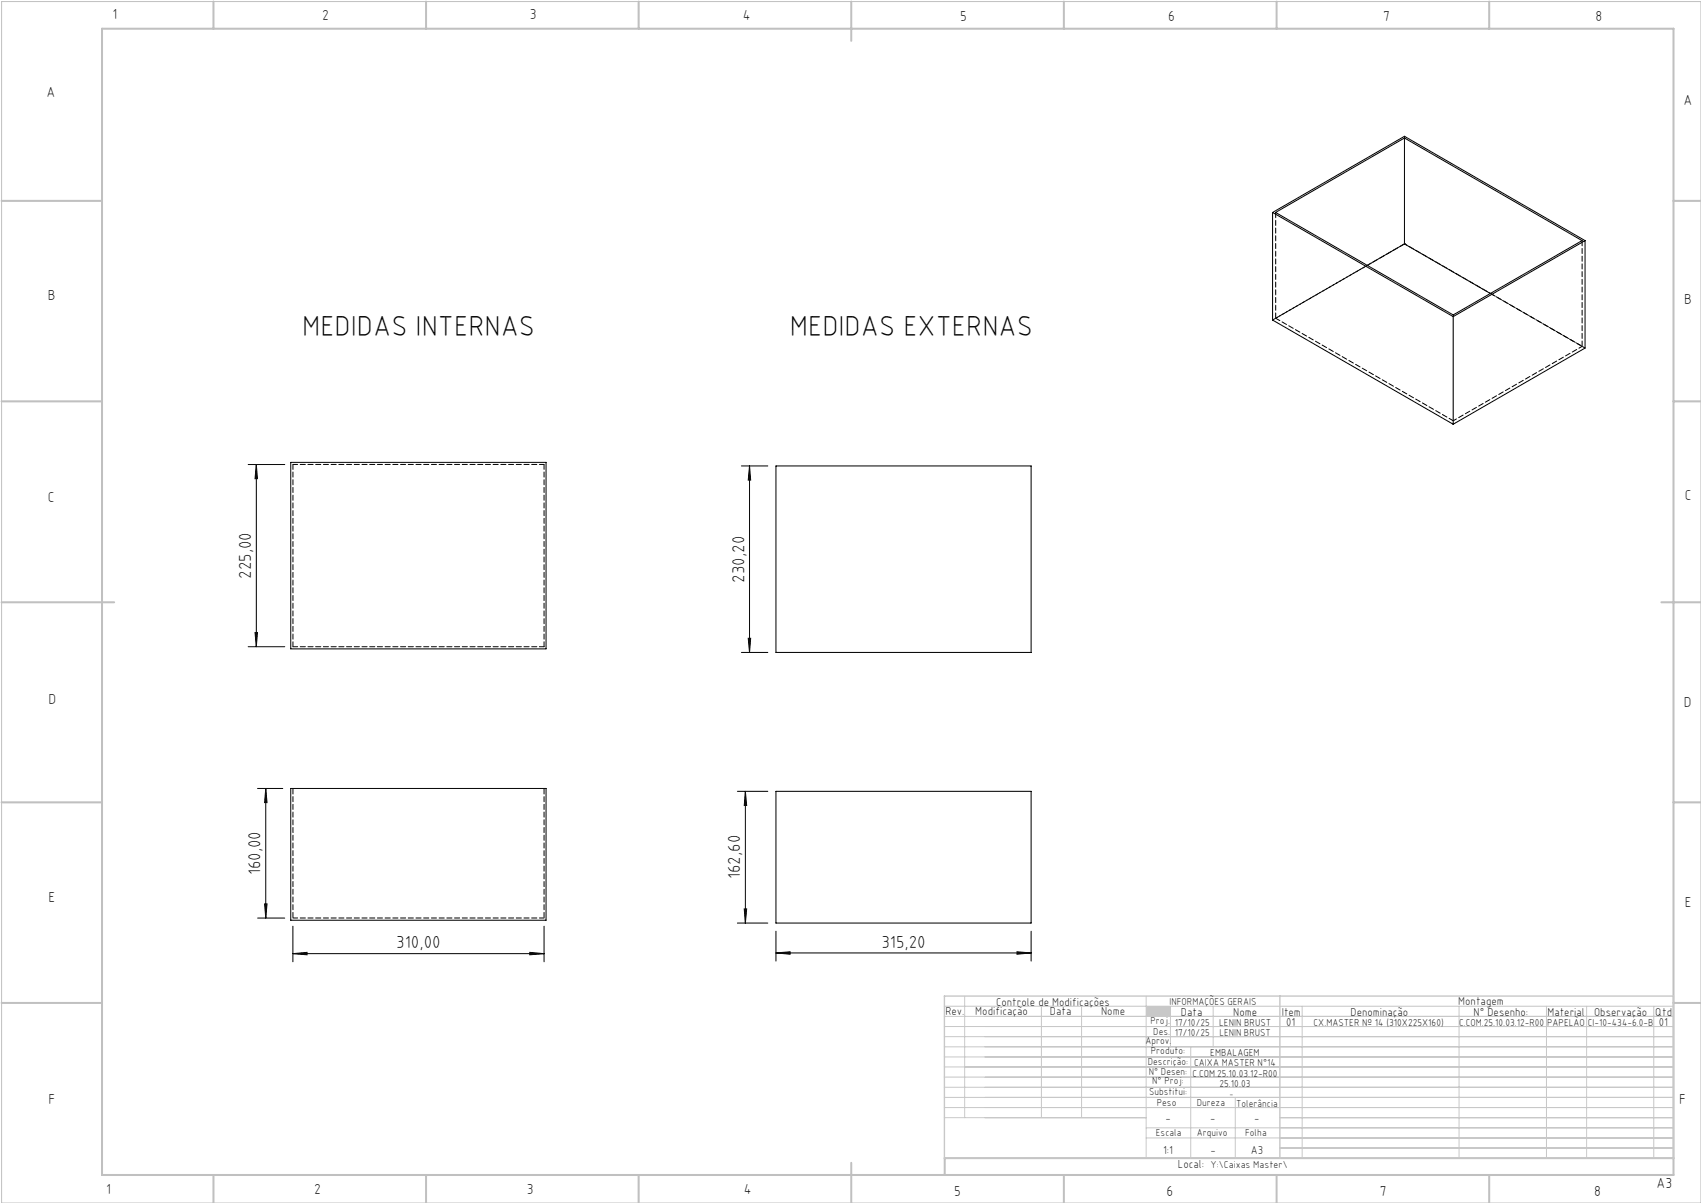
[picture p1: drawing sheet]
<svg xmlns="http://www.w3.org/2000/svg" width="420mm" height="297mm" viewBox="0 0 420 297" stroke-linecap="round" stroke-linejoin="round" font-family="sans-serif">
<path d="M.4 .4h419.6v296.6h-419.6z" fill="none" stroke="#c0c0c0" stroke-width=".25"/>
<g fill="none" stroke="#c0c0c0" stroke-width=".5">
<path d="M25.2 7.1h388v283h-388zM52.7 .4v6.7M105.2 .4v6.7M157.7 .4v6.7M210.2 .4v9.7M262.7 .4v6.7M315.2 .4v6.7M367.7 .4v6.7M.4 49.6h24.8M413.2 49.6h6.8M.4 99.1h24.8M413.2 99.1h6.8"/>
<path d="M.4 148.7h27.8M410.2 148.7h9.8M.4 198.1h24.8M413.2 198.1h6.8M.4 247.6h24.8M413.2 247.6h6.8M52.7 290.1v6.9M105.2 290.1v6.9M157.7 290.1v6.9M210.2 287.1v9.9M262.7 290.1v6.9M315.2 290.1v6.9"/>
<path d="M367.7 290.1v6.9M413.2 285.9h-179.9v4.2"/>
</g>
<g fill="none" stroke="#c3c8d2" stroke-width=".25">
<path d="M233.2 250.9h180M233.2 248.4h180M233.2 253.4h180M233.2 255.9h180M233.2 258.4h180M238.2 245.9v30M257.1 248.4v27.5M267.1 248.4v27.5M283 245.9v40M289 248.4v10M294 258.4v27.5M299.5 248.4v10"/>
<path d="M321.5 248.4v37.5M360.3 248.4v37.5M381.8 248.4v37.5M391.8 248.4v37.5M408.3 248.4v37.5M233.2 260.9h180M233.2 263.4h180M233.2 265.9h180M233.2 268.4h180M233.2 270.9h180M233.2 273.4h180M233.2 275.9h49.8"/>
<path d="M283 278.4h130.2M305 270.9v15M316 275.9h97.2M283 280.9h130.2M316 283.4h97.2"/>
</g>
<path d="M233.2 245.9h180v40h-180zM316 245.9v40" fill="none" stroke="#c3c8d2" stroke-width=".35"/>
<path d="M283 248.4h6v2.5h-6z" fill-rule="evenodd" fill="#c3c8d2"/>
<g fill="none" stroke="#000" stroke-width=".25">
<path d="M346.8 34.1v26.1M314.2 52.5v26.5l44.6 25.7M314.2 52.5l44.6 25.7M314.2 52.5l32.6-18.8 44.6 25.7M315 52.5l31.8-18.4 43.8 25.3-31.8 18.3zM391.4 59.4l-32.6 18.8M391.4 59.4v26.5l-32.6 18.8M346.8 60.2l21.2 12.3M346.8 60.2l-9.2 5.3M358.8 78.2v26.5M61.3 114.7h9M63.3 114.7l.3 3.5h-.6z"/>
<path d="M63.3 114.7v45M71.8 114.2h63v46h-63zM183.1 115h6.5M185.1 115v46.1M185.1 115l.2 3.5h-.6zM191.6 115h63v46.1h-63zM61.3 159.7h9M63 156.2h.6l-.3 3.5zM184.7 157.6h.6l-.2 3.5zM183.1 161.1h6.5M63.6 194.7h6.2M65.6 194.7v32"/>
<path d="M65.6 194.7l.3 3.5h-.6zM71.8 194.7h63v32.5h-63zM182.1 195.4h7.5M184 195.4v32.5M184 195.4l.4 3.5h-.6zM191.6 195.4h63v32.5h-63zM63.6 226.7h6.7M65.3 223.2h.6l-.3 3.5zM72.3 235.4l3.5-.3v.6zM72.3 228.7v8.8M72.3 235.4h62M130.8 235.1l3.5 .3-3.5 .3z"/>
<path d="M134.3 228.7v8.8M182.1 227.9h7.5M183.8 224.4h.6l-.4 3.5zM191.6 235.3l3.5-.3v.6zM191.6 229.9v7.4M191.6 235.3h63M251.1 235l3.5 .3-3.5 .3zM254.6 229.9v7.4"/>
</g>
<g fill="#000">
<path d="M63 156.2h.6l-.3 3.5zM63.3 114.7l.3 3.5h-.6zM184.7 157.6h.6l-.2 3.5zM185.1 115l.2 3.5h-.6z"/>
<path d="M65.6 194.7l.3 3.5h-.6zM65.3 223.2h.6l-.3 3.5zM184 195.4l.4 3.5h-.6zM183.8 224.4h.6l-.4 3.5z"/>
<path d="M72.3 235.4l3.5-.3v.6zM130.8 235.1l3.5 .3-3.5 .3zM191.6 235.3l3.5-.3v.6zM251.1 235l3.5 .3-3.5 .3z"/>
</g>
<path d="M346.8 60.2l-32.5 18.8M72.3 194.6v32M134.3 194.6v32" fill="none" stroke="#000" stroke-width=".25" stroke-dasharray="1.3 .6" stroke-dashoffset="-.1"/>
<path d="M315 78.6l43.8 25.3M72.3 114.7h62M134.3 159.7h-62M72.3 226.6h62" fill="none" stroke="#000" stroke-width=".25" stroke-dasharray="1.3 .6" stroke-dashoffset=".1"/>
<path d="M346.8 33.6v.5M315 52.4v26.2M390.6 59.4v26.1M337.6 65.5l-22.6 13.1M346.8 60.2h.1M358.8 77.7v.5M390.6 85.5l-22.6-13.1M134.3 114.7v45M72.3 159.7v-45" fill="none" stroke="#000" stroke-width=".25" stroke-dasharray="1.3 .6"/>
<path d="M358.8 103.9l31.8-18.4" fill="none" stroke="#000" stroke-width=".25" stroke-dasharray="1.3 .6" stroke-dashoffset=".4"/>
<path d="M391.4 85.9l-44.6-25.7" fill="none" stroke="#000" stroke-width=".25" stroke-dasharray="1.3 .6" stroke-dashoffset=".6"/>
<g font-size="7.1">
<text x="74.6" y="82.9">MEDIDAS INTERNAS</text>
<text x="195" y="82.9">MEDIDAS EXTERNAS</text>
</g>
<g font-size="4.3">
<text x="62" y="142.9" transform="rotate(-90 62 142.9)">225,00</text>
<text x="183.8" y="143.8" transform="rotate(-90 183.8 143.8)">230,20</text>
<text x="64.3" y="216.1" transform="rotate(-90 64.3 216.1)">160,00</text>
<text x="182.8" y="217.1" transform="rotate(-90 182.8 217.1)">162,60</text>
<text x="217.6" y="234">315,20</text>
<text x="97.9" y="234.1">310,00</text>
</g>
<g font-size="3.6">
<text x="27.8" y="4.8">1</text>
<text x="79.5" y="4.9">2</text>
<text x="130.8" y="4.8">3</text>
<text x="183.4" y="4.9">4</text>
<text x="237.1" y="5.1">5</text>
<text x="288.4" y="5.2">6</text>
<text x="341.5" y="5.1">7</text>
<text x="394" y="5.2">8</text>
<text x="11.5" y="24">A</text>
<text x="415.7" y="25.8">A</text>
<text x="11.8" y="74.1">B</text>
<text x="415.8" y="75.1">B</text>
<text x="11.8" y="124">C</text>
<text x="416" y="123.5">C</text>
<text x="12" y="173.7">D</text>
<text x="415.8" y="174.7">D</text>
<text x="12" y="222.6">E</text>
<text x="416" y="223.9">E</text>
<text x="12" y="272.6">F</text>
<text x="414.6" y="272.6">F</text>
<text x="409" y="293.3">A3</text>
<text x="26.2" y="294.8">1</text>
<text x="77.6" y="294.8">2</text>
<text x="130.1" y="294.8">3</text>
<text x="183.7" y="294.7">4</text>
<text x="235.6" y="295.2">5</text>
<text x="288" y="295.2">6</text>
<text x="340.7" y="295.2">7</text>
<text x="393.6" y="295.2">8</text>
</g>
<g font-size="2.9">
<text x="240.8" y="250.6">Modificação</text>
<text x="259.2" y="250.6">Data</text>
<text x="271.9" y="250.6">Nome</text>
<text x="290.9" y="288.4">Local:</text>
</g>
<g font-size="2.8">
<text x="233.4" y="250.6">Rev.</text>
<text x="246" y="248.4">Controle de Modificações</text>
<text x="291.6" y="250.8">Data</text>
<text x="304.5" y="250.8">Nome</text>
<text x="316.5" y="250.9">Item</text>
<text x="333.5" y="250.9">Denominação</text>
<text x="360.1" y="248.2">Montagem</text>
<text x="363.9" y="250.8">N° Desenho:</text>
<text x="382.1" y="250.8">Material</text>
<text x="393.6" y="250.8">Observação</text>
<text x="408.7" y="250.9">Qtd</text>
<text x="317.6" y="253.3">01</text>
<text x="409.6" y="253.3">01</text>
<text x="287.7" y="276.9">-</text>
<text x="298.8" y="276.9">-</text>
<text x="309.7" y="276.9">-</text>
<text x="287.2" y="284.8">1:1</text>
<text x="298.9" y="284.8">-</text>
<text x="308.8" y="284.8">A3</text>
</g>
<g font-size="2.5">
<text x="288.7" y="248.2">INFORMAÇÕES GERAIS</text>
<text x="282.8" y="257.8">Aprov.</text>
<text x="284.1" y="252.9">Proj.</text>
<text x="284.8" y="255.4">Des.</text>
<text x="290.1" y="255.8">17/10/25</text>
<text x="290.1" y="253.3">17/10/25</text>
<text x="301" y="253.3">LENIN BRUST</text>
<text x="301.1" y="255.8">LENIN BRUST</text>
<text x="324.3" y="253.3">CX.MASTER Nº 14 (310X225X160)</text>
<text x="360.3" y="253.3">C.COM.25.10.03.12-R00</text>
<text x="382" y="253.3">PAPELÃO</text>
<text x="392" y="253.3">CI-10-434-6.0-B</text>
<text x="283.4" y="262.9">Descrição:</text>
<text x="284.2" y="260.3">Produto:</text>
<text x="294.8" y="263.3">CAIXA MASTER N°14</text>
<text x="298.8" y="260.7">EMBALAGEM</text>
<text x="283.7" y="265.4">N° Desen:</text>
<text x="284.5" y="267.7">N° Proj:</text>
<text x="294.4" y="265.9">C.COM.25.10.03.12-R00</text>
<text x="301.1" y="268.3">25.10.03</text>
<text x="283.7" y="270.4">Substitui:</text>
<text x="285.6" y="273">Peso</text>
<text x="295.5" y="273">Dureza</text>
<text x="305.2" y="273.3">Tolerância</text>
<text x="285.4" y="280.4">Escala</text>
<text x="295.5" y="280.4">Arquivo</text>
<text x="307.5" y="280.4">Folha</text>
<text x="298.9" y="288.4">Y:\Caixas Master\</text>
</g>
<text font-size="2.1" x="303.5" y="270.9">-</text>
</svg>
